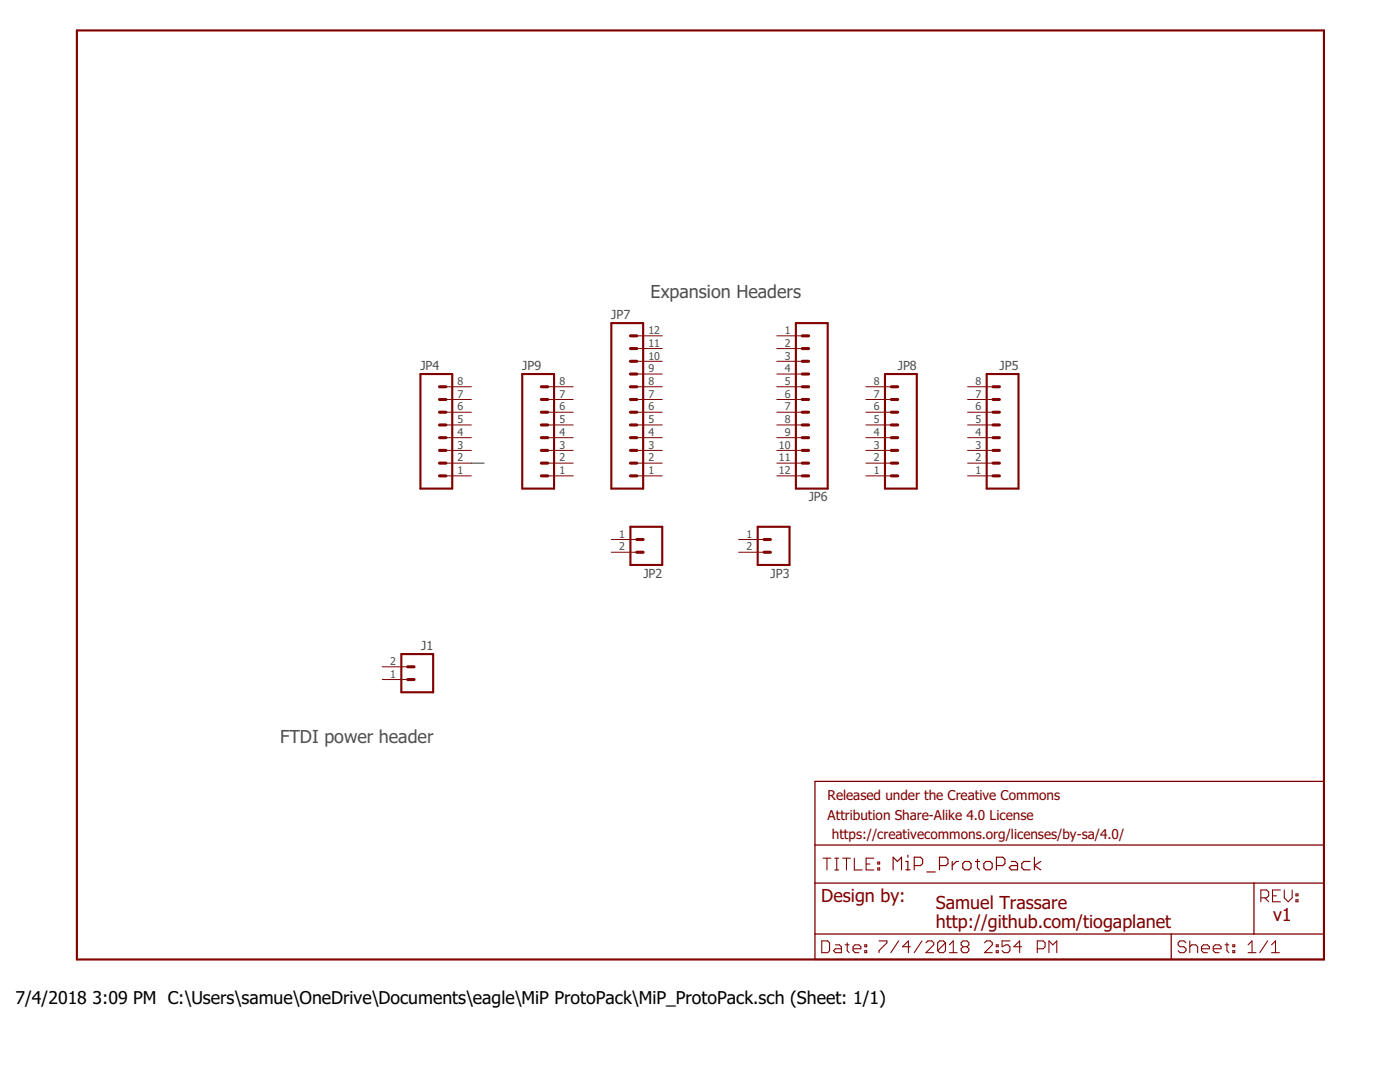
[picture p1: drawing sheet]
<svg xmlns="http://www.w3.org/2000/svg" width="279mm" height="216mm" viewBox="0 0 279 216" stroke-linecap="round" stroke-linejoin="round" font-family="sans-serif">
<path d="M15.3 6.1h248.9v185.4h-248.9zM83.9 74.6h6.4v22.9h-6.4zM104.2 74.6h6.4v22.9h-6.4zM122 64.5h6.4v33h-6.4zM158.8 64.5h6.4v33h-6.4zM176.6 74.6h6.4v22.9h-6.4zM196.9 74.6h6.4v22.9h-6.4zM125.8 105.1h6.4v7.6h-6.4zM151.2 105.1h6.4v7.6h-6.4zM80.1 130.5h6.3v7.6h-6.3z" fill="none" stroke="#800000" stroke-width=".42"/>
<g fill="none" stroke="#800000" stroke-width=".61">
<path d="M87.7 77.2h1.3M87.7 79.7h1.3M108 77.2h1.3M108 79.7h1.3M125.8 72.1h1.3M125.8 69.6h1.3M125.8 67h1.3M125.8 77.2h1.3M125.8 74.6h1.3M125.8 79.7h1.3M160.1 72.1h1.3M160.1 69.6h1.3"/>
<path d="M160.1 67h1.3M160.1 77.2h1.3M160.1 74.6h1.3M160.1 79.7h1.3M177.9 77.2h1.3M177.9 79.7h1.3M198.2 77.2h1.3M198.2 79.7h1.3M87.7 82.3h1.3M87.7 84.8h1.3M87.7 87.3h1.3M87.7 89.9h1.3"/>
<path d="M87.7 92.4h1.3M87.7 95h1.3M108 82.3h1.3M108 84.8h1.3M108 87.3h1.3M108 89.9h1.3M108 92.4h1.3M108 95h1.3M125.8 82.3h1.3M125.8 84.8h1.3M125.8 87.3h1.3M125.8 89.9h1.3"/>
<path d="M125.8 92.4h1.3M125.8 95h1.3M160.1 82.3h1.3M160.1 84.8h1.3M160.1 87.3h1.3M160.1 89.9h1.3M160.1 92.4h1.3M160.1 95h1.3M177.9 82.3h1.3M177.9 84.8h1.3M177.9 87.3h1.3M177.9 89.9h1.3"/>
<path d="M177.9 92.4h1.3M177.9 95h1.3M198.2 82.3h1.3M198.2 84.8h1.3M198.2 87.3h1.3M198.2 89.9h1.3M198.2 92.4h1.3M198.2 95h1.3M127.1 110.2h1.3M127.1 107.7h1.3M152.5 110.2h1.3M152.5 107.7h1.3"/>
<path d="M81.4 133.1h1.2M81.4 135.6h1.2"/>
</g>
<g fill="none" stroke="#800000" stroke-width=".2">
<path d="M89 77.2h5.1M89 79.7h5.1M109.3 77.2h5.1M109.3 79.7h5.1M127.1 67h5.1M127.1 69.6h5.1M127.1 72.1h5.1M127.1 74.6h5.1M127.1 77.2h5.1M127.1 79.7h5.1M155 67h5.1M155 69.6h5.1"/>
<path d="M155 72.1h5.1M155 74.6h5.1M155 77.2h5.1M155 79.7h5.1M172.8 77.2h5.1M172.8 79.7h5.1M193.1 77.2h5.1M193.1 79.7h5.1M89 82.3h5.1M89 84.8h5.1M89 87.3h5.1M89 89.9h5.1"/>
<path d="M89 92.4h5.1M89 95h5.1M109.3 82.3h5.1M109.3 84.8h5.1M109.3 87.3h5.1M109.3 89.9h5.1M109.3 92.4h5.1M109.3 95h5.1M127.1 82.3h5.1M127.1 84.8h5.1M127.1 87.3h5.1M127.1 89.9h5.1"/>
<path d="M127.1 92.4h5.1M127.1 95h5.1M155 82.3h5.1M155 84.8h5.1M155 87.3h5.1M155 89.9h5.1M155 92.4h5.1M155 95h5.1M172.8 82.3h5.1M172.8 84.8h5.1M172.8 87.3h5.1M172.8 89.9h5.1"/>
<path d="M172.8 92.4h5.1M172.8 95h5.1M193.1 82.3h5.1M193.1 84.8h5.1M193.1 87.3h5.1M193.1 89.9h5.1M193.1 92.4h5.1M193.1 95h5.1M122 107.7h5.1M122 110.2h5.1M147.4 107.7h5.1M147.4 110.2h5.1"/>
<path d="M76.3 135.6h5.1M76.3 133.1h5.1"/>
</g>
<path d="M162.6 155.9h101.6v35.6h-101.6zM162.6 176.2h101.6M162.6 168.6h101.6M250.3 176.2v10.2M162.6 186.4h101.6M233.7 186.4v5.1" fill="none" stroke="#800000" stroke-width=".25"/>
<g fill="none" stroke="#800000" stroke-width=".21">
<path d="M164.3 171.2h1.5M165 171.2v2.4M166.6 171.2h.8M166.6 173.6h.8M167 171.2v2.4M168.2 171.2h1.5M168.9 171.2v2.4M170.5 171.2v2.4h1.6M172.8 172.4h.8M174.4 171.2h-1.6v2.4h1.6M175.2 173.2h.4v.4h-.4zM175.2 172h.4v.4h-.4z"/>
<path d="M251.6 179.2h1.2l.4-.4v-.8l-.4-.4h-1.2v2.3M252.4 179.2l.8 .7M254 178.8h.7M255.5 177.6h-1.5v2.3h1.5M256.3 177.6v1.6l.8 .7 .8-.7v-1.6M258.6 179.5h.4v.4h-.4zM258.6 178.4h.4v.4h-.4zM164 187.7h1.2l.4 .4v1.6l-.4 .4h-1.2zM166.7 188.5h.8l.4 .4v1.2h-1.2l-.4-.4 .4-.4h1.2M168.7 188.5h.8M169.1 188.1v1.6l.4 .4M170.2 189.3h1.6v-.4l-.4-.4h-.8l-.4 .4v.8l.4 .4h.8"/>
<path d="M172.6 189.7h.4v.4h-.4zM172.6 188.5h.4v.4h-.4zM175.4 187.7h1.6v.4l-1.6 1.6v.4M179.3 187.7l-1.5 2.4M181.7 188.9h-1.6l1.2-1.2v2.4M184 187.7l-1.5 2.4M184.8 188.1l.4-.4h.8l.4 .4v.4l-1.6 1.6h1.6M188.7 188.1v1.6l-.4 .4h-.8l-.4-.4M188.7 188.1l-.4-.4h-.8l-.4 .4v1.6M188.7 188.1l-1.6 1.6M189.5 190.1h1.5M189.5 188.5l.7-.8v2.4"/>
<path d="M192.2 188.9l-.4 .4v.4l.4 .4h.8l.4-.4v-.4l-.4-.4M192.2 188.9l-.4-.4v-.4l.4-.4h.8l.4 .4v.4l-.4 .4M192.2 188.9h.8M196.5 188.1l.4-.4h.8l.3 .4v.4l-1.5 1.6h1.5M198.8 189.7h.4v.4h-.4zM198.8 188.5h.4v.4h-.4zM201.5 187.7h-1.5v1.2l.8-.4h.4l.3 .4v.8l-.3 .4h-.8l-.4-.4M203.9 188.9h-1.6l1.2-1.2v2.4M207 189.3h1.2l.4-.4v-.8l-.4-.4h-1.2v2.4M209.3 190.1v-2.4l.8 .8 .8-.8v2.4M236.7 188.1l-.4-.4h-.8l-.4 .4v.4l.4 .4h.8l.4 .4v.4l-.4 .4h-.8l-.4-.4M237.4 188.9l.4-.4h.8l.4 .4v1.2"/>
<path d="M237.4 187.7v2.4M239.8 189.3h1.6v-.4l-.4-.4h-.8l-.4 .4v.8l.4 .4h.8M242.1 189.3h1.6v-.4l-.4-.4h-.8l-.4 .4v.8l.4 .4h.8M244.5 188.5h.8M244.9 188.1v1.6l.4 .4M246 189.7h.4v.4h-.4zM246 188.5h.4v.4h-.4zM249.1 190.1h1.6M249.1 188.5l.8-.8v2.4M253 187.7l-1.6 2.4M253.8 190.1h1.5M253.8 188.5l.8-.8v2.4"/>
</g>
<g fill="none" stroke="#800000" stroke-width=".23">
<path d="M178.2 173.6v-2.6l.9 .9 .8-.9v2.6M180.8 171.9h.4v1.7M180.8 173.6h.8M181.2 170.6v.4M182.5 172.7h1.2l.4-.4v-.8l-.4-.5h-1.2v2.6M185 174h1.6M187.5 172.7h1.3l.4-.4v-.8l-.4-.5h-1.3v2.6M190 171.9v1.7M191.3 171.9h-.4l-.9 .8M192.6 171.9h.8l.4 .4v.8l-.4 .5h-.8l-.5-.5v-.8zM194.7 171.9h.8M195.1 171.5v1.6l.4 .5"/>
<path d="M196.8 171.9h.8l.4 .4v.8l-.4 .5h-.8l-.5-.5v-.8zM198.9 172.7h1.2l.5-.4v-.8l-.5-.5h-1.2v2.6M201.8 171.9h.8l.5 .4v1.3h-1.3l-.4-.5 .4-.4h1.3M205.6 171.9h-1.3l-.4 .4v.8l.4 .5h1.3M206.4 171v2.6M207.7 171.9l-1.3 .8 1.3 .9"/>
</g>
<path d="M94.1 92.4h2.5" fill="none" stroke="#008000" stroke-width=".2"/>
<g font-size="3.6" fill="#505050">
<text x="129.9" y="59.4">Expansion Headers</text>
<text x="55.9" y="148.3">FTDI power header</text>
</g>
<g font-size="3.6" fill="#800000">
<text x="163.9" y="180">Design by:</text>
<text x="186.8" y="181.3">Samuel Trassare</text>
<text x="186.8" y="185.1">http://github.com/tiogaplanet</text>
<text x="254.1" y="183.8">v1</text>
</g>
<g font-size="3.5">
<text x="3.1" y="200.4">7/4/2018</text>
<text x="18.5" y="200.4">3:09 PM C:\Users\samue\OneDrive\Documents\eagle\MiP ProtoPack\MiP_ProtoPack.sch (Sheet: 1/1)</text>
</g>
<g font-size="2.7" fill="#800000">
<text x="165.2" y="159.7">Released under the Creative Commons</text>
<text x="165.2" y="163.5">Attribution Share-Alike 4.0 License</text>
<text x="166" y="167.3">https://creativecommons.org/licenses/by-sa/4.0/</text>
</g>
<g font-size="2.5" fill="#505050">
<text x="122" y="63.7">JP7</text>
<text x="83.9" y="73.9">JP4</text>
<text x="104.2" y="73.9">JP9</text>
<text x="179.2" y="73.9">JP8</text>
<text x="199.5" y="73.9">JP5</text>
<text x="161.4" y="100">JP6</text>
<text x="128.4" y="115.3">JP2</text>
<text x="153.8" y="115.3">JP3</text>
<text x="84.1" y="129.7">J1</text>
</g>
<g font-size="2.1" fill="#505050">
<text x="129.4" y="71.7">10</text>
<text x="129.4" y="69.2">11</text>
<text x="129.4" y="66.7">12</text>
<text x="156.6" y="66.7">1</text>
<text x="156.6" y="69.2">2</text>
<text x="156.6" y="71.7">3</text>
<text x="91.3" y="76.8">8</text>
<text x="111.6" y="76.8">8</text>
<text x="129.4" y="76.8">8</text>
<text x="129.4" y="74.3">9</text>
<text x="156.6" y="74.3">4</text>
<text x="156.6" y="76.8">5</text>
<text x="174.4" y="76.8">8</text>
<text x="194.7" y="76.8">8</text>
<text x="91.3" y="81.9">6</text>
<text x="91.3" y="79.4">7</text>
<text x="111.6" y="81.9">6</text>
<text x="111.6" y="79.4">7</text>
<text x="129.4" y="81.9">6</text>
<text x="129.4" y="79.4">7</text>
<text x="156.6" y="79.4">6</text>
<text x="156.6" y="81.9">7</text>
<text x="174.4" y="81.9">6</text>
<text x="174.4" y="79.4">7</text>
<text x="194.7" y="81.9">6</text>
<text x="194.7" y="79.4">7</text>
<text x="91.3" y="89.5">3</text>
<text x="91.3" y="87">4</text>
<text x="91.3" y="84.4">5</text>
<text x="111.6" y="89.5">3</text>
<text x="111.6" y="87">4</text>
<text x="111.6" y="84.4">5</text>
<text x="129.4" y="89.5">3</text>
<text x="129.4" y="87">4</text>
<text x="129.4" y="84.4">5</text>
<text x="155.4" y="89.5">10</text>
<text x="156.6" y="84.4">8</text>
<text x="156.6" y="87">9</text>
<text x="174.4" y="89.5">3</text>
<text x="174.4" y="87">4</text>
<text x="174.4" y="84.4">5</text>
<text x="194.7" y="89.5">3</text>
<text x="194.7" y="87">4</text>
<text x="194.7" y="84.4">5</text>
<text x="91.3" y="94.6">1</text>
<text x="91.3" y="92.1">2</text>
<text x="111.6" y="94.6">1</text>
<text x="111.6" y="92.1">2</text>
<text x="129.4" y="94.6">1</text>
<text x="129.4" y="92.1">2</text>
<text x="155.4" y="92.1">11</text>
<text x="155.4" y="94.6">12</text>
<text x="174.4" y="94.6">1</text>
<text x="174.4" y="92.1">2</text>
<text x="194.7" y="94.6">1</text>
<text x="194.7" y="92.1">2</text>
<text x="123.6" y="107.3">1</text>
<text x="149" y="107.3">1</text>
<text x="123.6" y="109.8">2</text>
<text x="149" y="109.8">2</text>
<text x="77.9" y="135.2">1</text>
<text x="77.9" y="132.7">2</text>
</g>
</svg>
